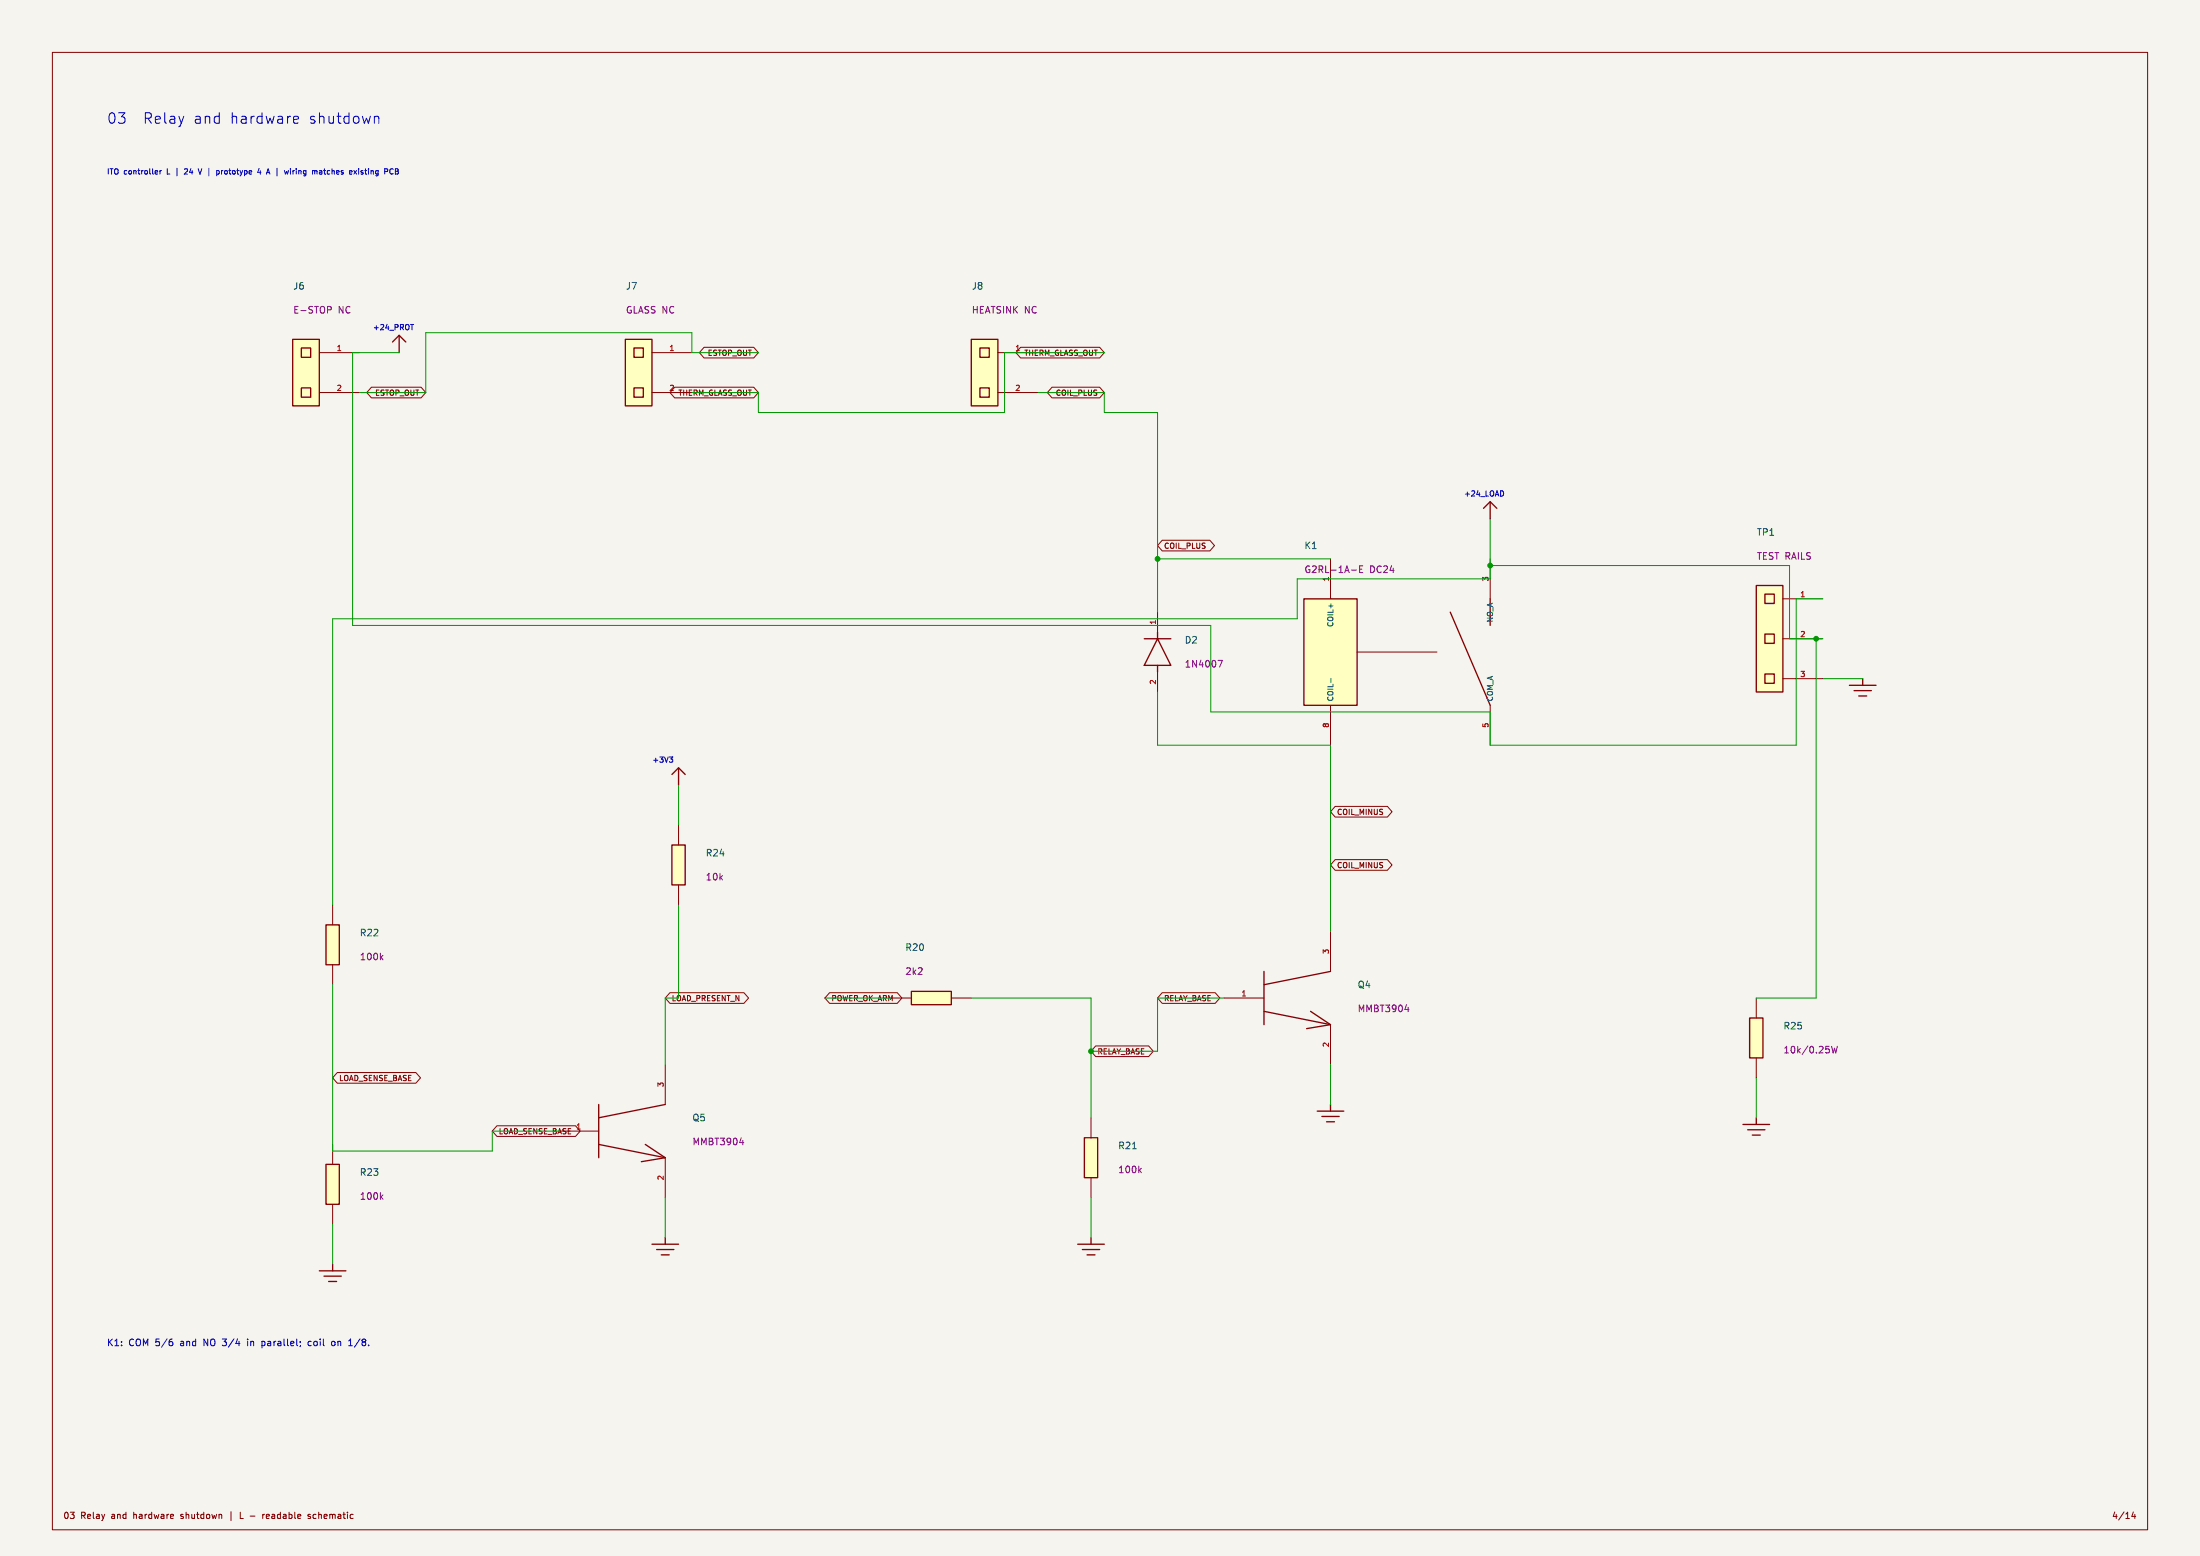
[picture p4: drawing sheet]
(kicad_sch (version 20231120)
(generator "eeschema")
(paper "A3")
(title_block (title "03 Relay and hardware shutdown")
(date "2026-09-25")
(rev "L - readable schematic"))
(lib_symbols (symbol "ITO:J6" (pin_names hide)
(in_bom yes)
(on_board yes)
(property "Reference" "J6" (at 0.0 0.0 0)
(effects (font (size 1.27 1.27))))
(property "Value" "Connector 2 pins" (at 0.0 0.0 0)
(effects (font (size 1.27 1.27))))
(symbol "J6_0_1" (rectangle (start -2.54 6.35)
(end 2.54 -6.35)
(stroke (width 0.254)
(type default))
(fill (type background)))
(rectangle (start -0.889 4.699)
(end 0.889 2.921)
(stroke (width 0.254)
(type default))
(fill (type background)))
(rectangle (start -0.889 -2.921)
(end 0.889 -4.699)
(stroke (width 0.254)
(type default))
(fill (type background))))
(symbol "J6_1_1" (pin passive line (at 10.16 3.81 180)
(length 7.62)
(name "1" (effects (font (size 1.016 1.016))))
(number "1" (effects (font (size 1.016 1.016)))))
(pin passive line (at 10.16 -3.81 180)
(length 7.62)
(name "2" (effects (font (size 1.016 1.016))))
(number "2" (effects (font (size 1.016 1.016)))))))
(symbol "ITO:J7" (pin_names hide)
(in_bom yes)
(on_board yes)
(property "Reference" "J7" (at 0.0 0.0 0)
(effects (font (size 1.27 1.27))))
(property "Value" "Connector 2 pins" (at 0.0 0.0 0)
(effects (font (size 1.27 1.27))))
(symbol "J7_0_1" (rectangle (start -2.54 6.35)
(end 2.54 -6.35)
(stroke (width 0.254)
(type default))
(fill (type background)))
(rectangle (start -0.889 4.699)
(end 0.889 2.921)
(stroke (width 0.254)
(type default))
(fill (type background)))
(rectangle (start -0.889 -2.921)
(end 0.889 -4.699)
(stroke (width 0.254)
(type default))
(fill (type background))))
(symbol "J7_1_1" (pin passive line (at 10.16 3.81 180)
(length 7.62)
(name "1" (effects (font (size 1.016 1.016))))
(number "1" (effects (font (size 1.016 1.016)))))
(pin passive line (at 10.16 -3.81 180)
(length 7.62)
(name "2" (effects (font (size 1.016 1.016))))
(number "2" (effects (font (size 1.016 1.016)))))))
(symbol "ITO:J8" (pin_names hide)
(in_bom yes)
(on_board yes)
(property "Reference" "J8" (at 0.0 0.0 0)
(effects (font (size 1.27 1.27))))
(property "Value" "Connector 2 pins" (at 0.0 0.0 0)
(effects (font (size 1.27 1.27))))
(symbol "J8_0_1" (rectangle (start -2.54 6.35)
(end 2.54 -6.35)
(stroke (width 0.254)
(type default))
(fill (type background)))
(rectangle (start -0.889 4.699)
(end 0.889 2.921)
(stroke (width 0.254)
(type default))
(fill (type background)))
(rectangle (start -0.889 -2.921)
(end 0.889 -4.699)
(stroke (width 0.254)
(type default))
(fill (type background))))
(symbol "J8_1_1" (pin passive line (at 10.16 3.81 180)
(length 7.62)
(name "1" (effects (font (size 1.016 1.016))))
(number "1" (effects (font (size 1.016 1.016)))))
(pin passive line (at 10.16 -3.81 180)
(length 7.62)
(name "2" (effects (font (size 1.016 1.016))))
(number "2" (effects (font (size 1.016 1.016)))))))
(symbol "ITO:K1" (pin_names (offset 0.635))
(in_bom yes)
(on_board yes)
(property "Reference" "K1" (at 0.0 0.0 0)
(effects (font (size 1.27 1.27))))
(property "Value" "G2RL-1A-E DC24" (at 0.0 0.0 0)
(effects (font (size 1.27 1.27))))
(symbol "K1_0_1" (rectangle (start -20.32 10.16)
(end -10.16 -10.16)
(stroke (width 0.254)
(type default))
(fill (type background)))
(polyline (pts (xy 15.24 -10.16)
(xy 7.62 7.62))
(stroke (width 0.254)
(type default))
(fill (type none)))
(polyline (pts (xy 15.24 10.16)
(xy 15.24 5.08))
(stroke (width 0.254)
(type default))
(fill (type none)))
(polyline (pts (xy -10.16 0.0)
(xy 5.08 0.0))
(stroke (width 0.127)
(type default))
(fill (type none))))
(symbol "K1_1_1" (pin passive line (at -15.24 17.78 270)
(length 7.62)
(name "COIL+" (effects (font (size 1.016 1.016))))
(number "1" (effects (font (size 1.016 1.016)))))
(pin passive line (at -15.24 -17.78 90)
(length 7.62)
(name "COIL-" (effects (font (size 1.016 1.016))))
(number "8" (effects (font (size 1.016 1.016)))))
(pin passive line (at 15.24 17.78 270)
(length 7.62)
(name "NO_A" (effects (font (size 1.016 1.016))))
(number "3" (effects (font (size 1.016 1.016)))))
(pin passive line (at 15.24 17.78 270)
(length 7.62) hide (name "NO_B" (effects (font (size 1.016 1.016))))
(number "4" (effects (font (size 1.016 1.016)))))
(pin passive line (at 15.24 -17.78 90)
(length 7.62)
(name "COM_A" (effects (font (size 1.016 1.016))))
(number "5" (effects (font (size 1.016 1.016)))))
(pin passive line (at 15.24 -17.78 90)
(length 7.62) hide (name "COM_B" (effects (font (size 1.016 1.016))))
(number "6" (effects (font (size 1.016 1.016)))))))
(symbol "ITO:D2" (pin_names (offset 0.635))
(in_bom yes)
(on_board yes)
(property "Reference" "D2" (at 0.0 0.0 0)
(effects (font (size 1.27 1.27))))
(property "Value" "1N4007" (at 0.0 0.0 0)
(effects (font (size 1.27 1.27))))
(symbol "D2_0_1" (polyline (pts (xy -2.54 2.54)
(xy 2.54 2.54))
(stroke (width 0.254)
(type default))
(fill (type none)))
(polyline (pts (xy -2.54 -2.54)
(xy 0.0 2.54)
(xy 2.54 -2.54)
(xy -2.54 -2.54))
(stroke (width 0.254)
(type default))
(fill (type none)))
(polyline (pts (xy 0.0 3.81)
(xy 0.0 2.54))
(stroke (width 0.254)
(type default))
(fill (type none)))
(polyline (pts (xy 0.0 -2.54)
(xy 0.0 -3.81))
(stroke (width 0.254)
(type default))
(fill (type none))))
(symbol "D2_1_1" (pin passive line (at 0.0 7.62 270)
(length 3.81)
(name "~" (effects (font (size 1.016 1.016))))
(number "1" (effects (font (size 1.016 1.016)))))
(pin passive line (at 0.0 -7.62 90)
(length 3.81)
(name "~" (effects (font (size 1.016 1.016))))
(number "2" (effects (font (size 1.016 1.016)))))))
(symbol "ITO:Q4" (pin_names (offset 0.635))
(in_bom yes)
(on_board yes)
(property "Reference" "Q4" (at 0.0 0.0 0)
(effects (font (size 1.27 1.27))))
(property "Value" "MMBT3904" (at 0.0 0.0 0)
(effects (font (size 1.27 1.27))))
(symbol "Q4_0_1" (polyline (pts (xy -5.08 5.08)
(xy -5.08 -5.08))
(stroke (width 0.254)
(type default))
(fill (type none)))
(polyline (pts (xy -5.08 2.54)
(xy 7.62 5.08))
(stroke (width 0.254)
(type default))
(fill (type none)))
(polyline (pts (xy -5.08 -2.54)
(xy 7.62 -5.08))
(stroke (width 0.254)
(type default))
(fill (type none)))
(polyline (pts (xy 3.81 -2.54)
(xy 7.62 -5.08)
(xy 3.048 -5.842))
(stroke (width 0.254)
(type default))
(fill (type none))))
(symbol "Q4_1_1" (pin passive line (at -12.7 0.0 0)
(length 7.62)
(name "~" (effects (font (size 1.016 1.016))))
(number "1" (effects (font (size 1.016 1.016)))))
(pin passive line (at 7.62 12.7 270)
(length 7.62)
(name "~" (effects (font (size 1.016 1.016))))
(number "3" (effects (font (size 1.016 1.016)))))
(pin passive line (at 7.62 -12.7 90)
(length 7.62)
(name "~" (effects (font (size 1.016 1.016))))
(number "2" (effects (font (size 1.016 1.016)))))))
(symbol "ITO:R20" (pin_numbers hide)
(pin_names hide)
(in_bom yes)
(on_board yes)
(property "Reference" "R20" (at 0.0 0.0 0)
(effects (font (size 1.27 1.27))))
(property "Value" "2k2" (at 0.0 0.0 0)
(effects (font (size 1.27 1.27))))
(symbol "R20_0_1" (rectangle (start -3.81 -1.27)
(end 3.81 1.27)
(stroke (width 0.254)
(type default))
(fill (type background))))
(symbol "R20_1_1" (pin passive line (at -7.62 0.0 0)
(length 3.81)
(name "~" (effects (font (size 1.016 1.016))))
(number "1" (effects (font (size 1.016 1.016)))))
(pin passive line (at 7.62 0.0 180)
(length 3.81)
(name "~" (effects (font (size 1.016 1.016))))
(number "2" (effects (font (size 1.016 1.016)))))))
(symbol "ITO:R21" (pin_numbers hide)
(pin_names hide)
(in_bom yes)
(on_board yes)
(property "Reference" "R21" (at 0.0 0.0 0)
(effects (font (size 1.27 1.27))))
(property "Value" "100k" (at 0.0 0.0 0)
(effects (font (size 1.27 1.27))))
(symbol "R21_0_1" (rectangle (start -1.27 3.81)
(end 1.27 -3.81)
(stroke (width 0.254)
(type default))
(fill (type background))))
(symbol "R21_1_1" (pin passive line (at 0.0 7.62 270)
(length 3.81)
(name "~" (effects (font (size 1.016 1.016))))
(number "1" (effects (font (size 1.016 1.016)))))
(pin passive line (at 0.0 -7.62 90)
(length 3.81)
(name "~" (effects (font (size 1.016 1.016))))
(number "2" (effects (font (size 1.016 1.016)))))))
(symbol "ITO:Q5" (pin_names (offset 0.635))
(in_bom yes)
(on_board yes)
(property "Reference" "Q5" (at 0.0 0.0 0)
(effects (font (size 1.27 1.27))))
(property "Value" "MMBT3904" (at 0.0 0.0 0)
(effects (font (size 1.27 1.27))))
(symbol "Q5_0_1" (polyline (pts (xy -5.08 5.08)
(xy -5.08 -5.08))
(stroke (width 0.254)
(type default))
(fill (type none)))
(polyline (pts (xy -5.08 2.54)
(xy 7.62 5.08))
(stroke (width 0.254)
(type default))
(fill (type none)))
(polyline (pts (xy -5.08 -2.54)
(xy 7.62 -5.08))
(stroke (width 0.254)
(type default))
(fill (type none)))
(polyline (pts (xy 3.81 -2.54)
(xy 7.62 -5.08)
(xy 3.048 -5.842))
(stroke (width 0.254)
(type default))
(fill (type none))))
(symbol "Q5_1_1" (pin passive line (at -12.7 0.0 0)
(length 7.62)
(name "~" (effects (font (size 1.016 1.016))))
(number "1" (effects (font (size 1.016 1.016)))))
(pin passive line (at 7.62 12.7 270)
(length 7.62)
(name "~" (effects (font (size 1.016 1.016))))
(number "3" (effects (font (size 1.016 1.016)))))
(pin passive line (at 7.62 -12.7 90)
(length 7.62)
(name "~" (effects (font (size 1.016 1.016))))
(number "2" (effects (font (size 1.016 1.016)))))))
(symbol "ITO:R22" (pin_numbers hide)
(pin_names hide)
(in_bom yes)
(on_board yes)
(property "Reference" "R22" (at 0.0 0.0 0)
(effects (font (size 1.27 1.27))))
(property "Value" "100k" (at 0.0 0.0 0)
(effects (font (size 1.27 1.27))))
(symbol "R22_0_1" (rectangle (start -1.27 3.81)
(end 1.27 -3.81)
(stroke (width 0.254)
(type default))
(fill (type background))))
(symbol "R22_1_1" (pin passive line (at 0.0 7.62 270)
(length 3.81)
(name "~" (effects (font (size 1.016 1.016))))
(number "1" (effects (font (size 1.016 1.016)))))
(pin passive line (at 0.0 -7.62 90)
(length 3.81)
(name "~" (effects (font (size 1.016 1.016))))
(number "2" (effects (font (size 1.016 1.016)))))))
(symbol "ITO:R23" (pin_numbers hide)
(pin_names hide)
(in_bom yes)
(on_board yes)
(property "Reference" "R23" (at 0.0 0.0 0)
(effects (font (size 1.27 1.27))))
(property "Value" "100k" (at 0.0 0.0 0)
(effects (font (size 1.27 1.27))))
(symbol "R23_0_1" (rectangle (start -1.27 3.81)
(end 1.27 -3.81)
(stroke (width 0.254)
(type default))
(fill (type background))))
(symbol "R23_1_1" (pin passive line (at 0.0 7.62 270)
(length 3.81)
(name "~" (effects (font (size 1.016 1.016))))
(number "1" (effects (font (size 1.016 1.016)))))
(pin passive line (at 0.0 -7.62 90)
(length 3.81)
(name "~" (effects (font (size 1.016 1.016))))
(number "2" (effects (font (size 1.016 1.016)))))))
(symbol "ITO:R24" (pin_numbers hide)
(pin_names hide)
(in_bom yes)
(on_board yes)
(property "Reference" "R24" (at 0.0 0.0 0)
(effects (font (size 1.27 1.27))))
(property "Value" "10k" (at 0.0 0.0 0)
(effects (font (size 1.27 1.27))))
(symbol "R24_0_1" (rectangle (start -1.27 3.81)
(end 1.27 -3.81)
(stroke (width 0.254)
(type default))
(fill (type background))))
(symbol "R24_1_1" (pin passive line (at 0.0 7.62 270)
(length 3.81)
(name "~" (effects (font (size 1.016 1.016))))
(number "1" (effects (font (size 1.016 1.016)))))
(pin passive line (at 0.0 -7.62 90)
(length 3.81)
(name "~" (effects (font (size 1.016 1.016))))
(number "2" (effects (font (size 1.016 1.016)))))))
(symbol "ITO:R25" (pin_numbers hide)
(pin_names hide)
(in_bom yes)
(on_board yes)
(property "Reference" "R25" (at 0.0 0.0 0)
(effects (font (size 1.27 1.27))))
(property "Value" "10k / 0.25W" (at 0.0 0.0 0)
(effects (font (size 1.27 1.27))))
(symbol "R25_0_1" (rectangle (start -1.27 3.81)
(end 1.27 -3.81)
(stroke (width 0.254)
(type default))
(fill (type background))))
(symbol "R25_1_1" (pin passive line (at 0.0 7.62 270)
(length 3.81)
(name "~" (effects (font (size 1.016 1.016))))
(number "1" (effects (font (size 1.016 1.016)))))
(pin passive line (at 0.0 -7.62 90)
(length 3.81)
(name "~" (effects (font (size 1.016 1.016))))
(number "2" (effects (font (size 1.016 1.016)))))))
(symbol "ITO:TP1" (pin_names hide)
(in_bom yes)
(on_board yes)
(property "Reference" "TP1" (at 0.0 0.0 0)
(effects (font (size 1.27 1.27))))
(property "Value" "Connector 3 pins" (at 0.0 0.0 0)
(effects (font (size 1.27 1.27))))
(symbol "TP1_0_1" (rectangle (start -2.54 10.16)
(end 2.54 -10.16)
(stroke (width 0.254)
(type default))
(fill (type background)))
(rectangle (start -0.889 8.509)
(end 0.889 6.731)
(stroke (width 0.254)
(type default))
(fill (type background)))
(rectangle (start -0.889 0.889)
(end 0.889 -0.889)
(stroke (width 0.254)
(type default))
(fill (type background)))
(rectangle (start -0.889 -6.731)
(end 0.889 -8.509)
(stroke (width 0.254)
(type default))
(fill (type background))))
(symbol "TP1_1_1" (pin passive line (at 10.16 7.62 180)
(length 7.62)
(name "1" (effects (font (size 1.016 1.016))))
(number "1" (effects (font (size 1.016 1.016)))))
(pin passive line (at 10.16 -0.0 180)
(length 7.62)
(name "2" (effects (font (size 1.016 1.016))))
(number "2" (effects (font (size 1.016 1.016)))))
(pin passive line (at 10.16 -7.62 180)
(length 7.62)
(name "3" (effects (font (size 1.016 1.016))))
(number "3" (effects (font (size 1.016 1.016)))))))
(symbol "ITO:PWR_P24_PROT" (power)
(pin_names (offset 0))
(in_bom no)
(on_board no)
(property "Reference" "#PWR" (at 0.0 0.0 0)
(effects (font (size 1.27 1.27)) hide))
(property "Value" "+24_PROT" (at 0.0 0.0 0)
(effects (font (size 1.27 1.27)) hide))
(symbol "PWR_P24_PROT_0_1" (polyline (pts (xy 0.0 0.0)
(xy 0.0 3.302))
(stroke (width 0.254)
(type default))
(fill (type none)))
(polyline (pts (xy -1.27 2.032)
(xy 0.0 3.302)
(xy 1.27 2.032))
(stroke (width 0.254)
(type default))
(fill (type none))))
(symbol "PWR_P24_PROT_1_1" (pin power_in line (at 0 0 90)
(length 0) hide (name "+24_PROT" (effects (font (size 1.27 1.27))))
(number "1" (effects (font (size 1.27 1.27)))))))
(symbol "ITO:PWR_P24_LOAD" (power)
(pin_names (offset 0))
(in_bom no)
(on_board no)
(property "Reference" "#PWR" (at 0.0 0.0 0)
(effects (font (size 1.27 1.27)) hide))
(property "Value" "+24_LOAD" (at 0.0 0.0 0)
(effects (font (size 1.27 1.27)) hide))
(symbol "PWR_P24_LOAD_0_1" (polyline (pts (xy 0.0 0.0)
(xy 0.0 3.302))
(stroke (width 0.254)
(type default))
(fill (type none)))
(polyline (pts (xy -1.27 2.032)
(xy 0.0 3.302)
(xy 1.27 2.032))
(stroke (width 0.254)
(type default))
(fill (type none))))
(symbol "PWR_P24_LOAD_1_1" (pin power_in line (at 0 0 90)
(length 0) hide (name "+24_LOAD" (effects (font (size 1.27 1.27))))
(number "1" (effects (font (size 1.27 1.27)))))))
(symbol "ITO:PWR_GND" (power)
(pin_names (offset 0))
(in_bom no)
(on_board no)
(property "Reference" "#PWR" (at 0.0 0.0 0)
(effects (font (size 1.27 1.27)) hide))
(property "Value" "GND" (at 0.0 0.0 0)
(effects (font (size 1.27 1.27)) hide))
(symbol "PWR_GND_0_1" (polyline (pts (xy 0.0 0.0)
(xy 0.0 -1.27))
(stroke (width 0.254)
(type default))
(fill (type none)))
(polyline (pts (xy -2.54 -1.27)
(xy 2.54 -1.27))
(stroke (width 0.254)
(type default))
(fill (type none)))
(polyline (pts (xy -1.651 -2.286)
(xy 1.651 -2.286))
(stroke (width 0.254)
(type default))
(fill (type none)))
(polyline (pts (xy -0.762 -3.302)
(xy 0.762 -3.302))
(stroke (width 0.254)
(type default))
(fill (type none))))
(symbol "PWR_GND_1_1" (pin power_in line (at 0 0 90)
(length 0) hide (name "GND" (effects (font (size 1.27 1.27))))
(number "1" (effects (font (size 1.27 1.27)))))))
(symbol "ITO:PWR_P3V3" (power)
(pin_names (offset 0))
(in_bom no)
(on_board no)
(property "Reference" "#PWR" (at 0.0 0.0 0)
(effects (font (size 1.27 1.27)) hide))
(property "Value" "+3V3" (at 0.0 0.0 0)
(effects (font (size 1.27 1.27)) hide))
(symbol "PWR_P3V3_0_1" (polyline (pts (xy 0.0 0.0)
(xy 0.0 3.302))
(stroke (width 0.254)
(type default))
(fill (type none)))
(polyline (pts (xy -1.27 2.032)
(xy 0.0 3.302)
(xy 1.27 2.032))
(stroke (width 0.254)
(type default))
(fill (type none))))
(symbol "PWR_P3V3_1_1" (pin power_in line (at 0 0 90)
(length 0) hide (name "+3V3" (effects (font (size 1.27 1.27))))
(number "1" (effects (font (size 1.27 1.27))))))))
(symbol (lib_id "ITO:J6")
(at 58.42 71.12 0)
(unit 1)
(in_bom yes)
(on_board yes)
(dnp no)
(property "Reference" "J6" (at 55.88 54.61 0)
(effects (font (size 1.27 1.27))
(justify left)))
(property "Value" "Connector 2 pins" (at 58.42 71.12 0)
(effects (font (size 1 1)) hide))
(property "Footprint" "ITO_PCB:JST_XH_B2B-XH-A_1x02_P2.50mm_Vertical" (at 58.42 71.12 0)
(effects (font (size 1 1)) hide))
(property "Datasheet" "" (at 58.42 71.12 0)
(effects (font (size 1 1)) hide))
(property "Review" "Vergrendelende noodstop, NC contact, geschikt voor 24V DC spoelkring." (at 58.42 71.12 0)
(effects (font (size 1 1)) hide))
(pin "1")
(pin "2")
(property "MPN" "B2B-XH-A(LF)(SN)" (at 58.42 71.12 0)
(effects (font (size 1 1)) hide))
(property "Manufacturer" "JST" (at 58.42 71.12 0)
(effects (font (size 1 1)) hide))
(property "Schematic value" "E-STOP NC" (at 55.88 59.182 0)
(effects (font (size 1.27 1.27))
(justify left))))
(symbol (lib_id "ITO:J7")
(at 121.92 71.12 0)
(unit 1)
(in_bom yes)
(on_board yes)
(dnp no)
(property "Reference" "J7" (at 119.38 54.61 0)
(effects (font (size 1.27 1.27))
(justify left)))
(property "Value" "Connector 2 pins" (at 121.92 71.12 0)
(effects (font (size 1 1)) hide))
(property "Footprint" "ITO_PCB:JST_XH_B2B-XH-A_1x02_P2.50mm_Vertical" (at 121.92 71.12 0)
(effects (font (size 1 1)) hide))
(property "Datasheet" "" (at 121.92 71.12 0)
(effects (font (size 1 1)) hide))
(property "Review" "See PROTOTYPE-START.md, ASSEMBLY.md and BOM specification." (at 121.92 71.12 0)
(effects (font (size 1 1)) hide))
(pin "1")
(pin "2")
(property "MPN" "B2B-XH-A(LF)(SN)" (at 121.92 71.12 0)
(effects (font (size 1 1)) hide))
(property "Manufacturer" "JST" (at 121.92 71.12 0)
(effects (font (size 1 1)) hide))
(property "Schematic value" "GLASS NC" (at 119.38 59.182 0)
(effects (font (size 1.27 1.27))
(justify left))))
(symbol (lib_id "ITO:J8")
(at 187.96 71.12 0)
(unit 1)
(in_bom yes)
(on_board yes)
(dnp no)
(property "Reference" "J8" (at 185.42 54.61 0)
(effects (font (size 1.27 1.27))
(justify left)))
(property "Value" "Connector 2 pins" (at 187.96 71.12 0)
(effects (font (size 1 1)) hide))
(property "Footprint" "ITO_PCB:JST_XH_B2B-XH-A_1x02_P2.50mm_Vertical" (at 187.96 71.12 0)
(effects (font (size 1 1)) hide))
(property "Datasheet" "" (at 187.96 71.12 0)
(effects (font (size 1 1)) hide))
(property "Review" "See PROTOTYPE-START.md, ASSEMBLY.md and BOM specification." (at 187.96 71.12 0)
(effects (font (size 1 1)) hide))
(pin "1")
(pin "2")
(property "MPN" "B2B-XH-A(LF)(SN)" (at 187.96 71.12 0)
(effects (font (size 1 1)) hide))
(property "Manufacturer" "JST" (at 187.96 71.12 0)
(effects (font (size 1 1)) hide))
(property "Schematic value" "HEATSINK NC" (at 185.42 59.182 0)
(effects (font (size 1.27 1.27))
(justify left))))
(symbol (lib_id "ITO:K1")
(at 269.24 124.46 0)
(unit 1)
(in_bom yes)
(on_board yes)
(dnp no)
(property "Reference" "K1" (at 248.92 104.14 0)
(effects (font (size 1.27 1.27))
(justify left)))
(property "Value" "G2RL-1A-E DC24" (at 269.24 124.46 0)
(effects (font (size 1 1)) hide))
(property "Footprint" "ITO_PCB:G2RL_1A_E_review" (at 269.24 124.46 0)
(effects (font (size 1 1)) hide))
(property "Datasheet" "" (at 269.24 124.46 0)
(effects (font (size 1 1)) hide))
(property "Review" "See PROTOTYPE-START.md, ASSEMBLY.md and BOM specification." (at 269.24 124.46 0)
(effects (font (size 1 1)) hide))
(pin "1")
(pin "8")
(pin "3")
(pin "4")
(pin "5")
(pin "6")
(property "MPN" "G2RL-1A-E DC24" (at 269.24 124.46 0)
(effects (font (size 1 1)) hide))
(property "Manufacturer" "Omron" (at 269.24 124.46 0)
(effects (font (size 1 1)) hide))
(property "Schematic value" "G2RL-1A-E DC24" (at 248.92 108.712 0)
(effects (font (size 1.27 1.27))
(justify left))))
(symbol (lib_id "ITO:D2")
(at 220.98 124.46 0)
(unit 1)
(in_bom yes)
(on_board yes)
(dnp no)
(property "Reference" "D2" (at 226.06 122.174 0)
(effects (font (size 1.27 1.27))
(justify left)))
(property "Value" "1N4007" (at 220.98 124.46 0)
(effects (font (size 1 1)) hide))
(property "Footprint" "ITO_PCB:D_DO-41_SOD81_P10.16mm_Horizontal" (at 220.98 124.46 0)
(effects (font (size 1 1)) hide))
(property "Datasheet" "" (at 220.98 124.46 0)
(effects (font (size 1 1)) hide))
(property "Review" "Vrijloopdiode direct over spoel; verlengt afvaltijd." (at 220.98 124.46 0)
(effects (font (size 1 1)) hide))
(pin "1")
(pin "2")
(property "MPN" "1N4007-E3/54" (at 220.98 124.46 0)
(effects (font (size 1 1)) hide))
(property "Manufacturer" "Vishay" (at 220.98 124.46 0)
(effects (font (size 1 1)) hide))
(property "Schematic value" "1N4007" (at 226.06 126.746 0)
(effects (font (size 1.27 1.27))
(justify left))))
(symbol (lib_id "ITO:Q4")
(at 246.38 190.5 0)
(unit 1)
(in_bom yes)
(on_board yes)
(dnp no)
(property "Reference" "Q4" (at 259.08 187.96 0)
(effects (font (size 1.27 1.27))
(justify left)))
(property "Value" "MMBT3904" (at 246.38 190.5 0)
(effects (font (size 1 1)) hide))
(property "Footprint" "ITO_PCB:SOT-23" (at 246.38 190.5 0)
(effects (font (size 1 1)) hide))
(property "Datasheet" "" (at 246.38 190.5 0)
(effects (font (size 1 1)) hide))
(property "Review" "" (at 246.38 190.5 0)
(effects (font (size 1 1)) hide))
(pin "1")
(pin "2")
(pin "3")
(property "MPN" "MMBT3904LT1G" (at 246.38 190.5 0)
(effects (font (size 1 1)) hide))
(property "Manufacturer" "onsemi" (at 246.38 190.5 0)
(effects (font (size 1 1)) hide))
(property "Schematic value" "MMBT3904" (at 259.08 192.532 0)
(effects (font (size 1.27 1.27))
(justify left))))
(symbol (lib_id "ITO:R20")
(at 177.8 190.5 0)
(unit 1)
(in_bom yes)
(on_board yes)
(dnp no)
(property "Reference" "R20" (at 172.72 180.848 0)
(effects (font (size 1.27 1.27))
(justify left)))
(property "Value" "2k2" (at 177.8 190.5 0)
(effects (font (size 1 1)) hide))
(property "Footprint" "ITO_PCB:R_0805_2012Metric" (at 177.8 190.5 0)
(effects (font (size 1 1)) hide))
(property "Datasheet" "" (at 177.8 190.5 0)
(effects (font (size 1 1)) hide))
(property "Review" "" (at 177.8 190.5 0)
(effects (font (size 1 1)) hide))
(pin "1")
(pin "2")
(property "MPN" "RC0805FR-072K2L" (at 177.8 190.5 0)
(effects (font (size 1 1)) hide))
(property "Manufacturer" "Yageo" (at 177.8 190.5 0)
(effects (font (size 1 1)) hide))
(property "Schematic value" "2k2" (at 172.72 185.42 0)
(effects (font (size 1.27 1.27))
(justify left))))
(symbol (lib_id "ITO:R21")
(at 208.28 220.98 0)
(unit 1)
(in_bom yes)
(on_board yes)
(dnp no)
(property "Reference" "R21" (at 213.36 218.694 0)
(effects (font (size 1.27 1.27))
(justify left)))
(property "Value" "100k" (at 208.28 220.98 0)
(effects (font (size 1 1)) hide))
(property "Footprint" "ITO_PCB:R_0805_2012Metric" (at 208.28 220.98 0)
(effects (font (size 1 1)) hide))
(property "Datasheet" "" (at 208.28 220.98 0)
(effects (font (size 1 1)) hide))
(property "Review" "" (at 208.28 220.98 0)
(effects (font (size 1 1)) hide))
(pin "1")
(pin "2")
(property "MPN" "RC0805FR-07100KL" (at 208.28 220.98 0)
(effects (font (size 1 1)) hide))
(property "Manufacturer" "Yageo" (at 208.28 220.98 0)
(effects (font (size 1 1)) hide))
(property "Schematic value" "100k" (at 213.36 223.266 0)
(effects (font (size 1.27 1.27))
(justify left))))
(symbol (lib_id "ITO:Q5")
(at 119.38 215.9 0)
(unit 1)
(in_bom yes)
(on_board yes)
(dnp no)
(property "Reference" "Q5" (at 132.08 213.36 0)
(effects (font (size 1.27 1.27))
(justify left)))
(property "Value" "MMBT3904" (at 119.38 215.9 0)
(effects (font (size 1 1)) hide))
(property "Footprint" "ITO_PCB:SOT-23" (at 119.38 215.9 0)
(effects (font (size 1 1)) hide))
(property "Datasheet" "" (at 119.38 215.9 0)
(effects (font (size 1 1)) hide))
(property "Review" "" (at 119.38 215.9 0)
(effects (font (size 1 1)) hide))
(pin "1")
(pin "2")
(pin "3")
(property "MPN" "MMBT3904LT1G" (at 119.38 215.9 0)
(effects (font (size 1 1)) hide))
(property "Manufacturer" "onsemi" (at 119.38 215.9 0)
(effects (font (size 1 1)) hide))
(property "Schematic value" "MMBT3904" (at 132.08 217.932 0)
(effects (font (size 1.27 1.27))
(justify left))))
(symbol (lib_id "ITO:R22")
(at 63.5 180.34 0)
(unit 1)
(in_bom yes)
(on_board yes)
(dnp no)
(property "Reference" "R22" (at 68.58 178.054 0)
(effects (font (size 1.27 1.27))
(justify left)))
(property "Value" "100k" (at 63.5 180.34 0)
(effects (font (size 1 1)) hide))
(property "Footprint" "ITO_PCB:R_0805_2012Metric" (at 63.5 180.34 0)
(effects (font (size 1 1)) hide))
(property "Datasheet" "" (at 63.5 180.34 0)
(effects (font (size 1 1)) hide))
(property "Review" "" (at 63.5 180.34 0)
(effects (font (size 1 1)) hide))
(pin "1")
(pin "2")
(property "MPN" "RC0805FR-07100KL" (at 63.5 180.34 0)
(effects (font (size 1 1)) hide))
(property "Manufacturer" "Yageo" (at 63.5 180.34 0)
(effects (font (size 1 1)) hide))
(property "Schematic value" "100k" (at 68.58 182.626 0)
(effects (font (size 1.27 1.27))
(justify left))))
(symbol (lib_id "ITO:R23")
(at 63.5 226.06 0)
(unit 1)
(in_bom yes)
(on_board yes)
(dnp no)
(property "Reference" "R23" (at 68.58 223.774 0)
(effects (font (size 1.27 1.27))
(justify left)))
(property "Value" "100k" (at 63.5 226.06 0)
(effects (font (size 1 1)) hide))
(property "Footprint" "ITO_PCB:R_0805_2012Metric" (at 63.5 226.06 0)
(effects (font (size 1 1)) hide))
(property "Datasheet" "" (at 63.5 226.06 0)
(effects (font (size 1 1)) hide))
(property "Review" "" (at 63.5 226.06 0)
(effects (font (size 1 1)) hide))
(pin "1")
(pin "2")
(property "MPN" "RC0805FR-07100KL" (at 63.5 226.06 0)
(effects (font (size 1 1)) hide))
(property "Manufacturer" "Yageo" (at 63.5 226.06 0)
(effects (font (size 1 1)) hide))
(property "Schematic value" "100k" (at 68.58 228.346 0)
(effects (font (size 1.27 1.27))
(justify left))))
(symbol (lib_id "ITO:R24")
(at 129.54 165.1 0)
(unit 1)
(in_bom yes)
(on_board yes)
(dnp no)
(property "Reference" "R24" (at 134.62 162.814 0)
(effects (font (size 1.27 1.27))
(justify left)))
(property "Value" "10k" (at 129.54 165.1 0)
(effects (font (size 1 1)) hide))
(property "Footprint" "ITO_PCB:R_0805_2012Metric" (at 129.54 165.1 0)
(effects (font (size 1 1)) hide))
(property "Datasheet" "" (at 129.54 165.1 0)
(effects (font (size 1 1)) hide))
(property "Review" "" (at 129.54 165.1 0)
(effects (font (size 1 1)) hide))
(pin "1")
(pin "2")
(property "MPN" "RC0805FR-0710KL" (at 129.54 165.1 0)
(effects (font (size 1 1)) hide))
(property "Manufacturer" "Yageo" (at 129.54 165.1 0)
(effects (font (size 1 1)) hide))
(property "Schematic value" "10k" (at 134.62 167.386 0)
(effects (font (size 1.27 1.27))
(justify left))))
(symbol (lib_id "ITO:R25")
(at 335.28 198.12 0)
(unit 1)
(in_bom yes)
(on_board yes)
(dnp no)
(property "Reference" "R25" (at 340.36 195.834 0)
(effects (font (size 1.27 1.27))
(justify left)))
(property "Value" "10k / 0.25W" (at 335.28 198.12 0)
(effects (font (size 1 1)) hide))
(property "Footprint" "ITO_PCB:R_0805_2012Metric" (at 335.28 198.12 0)
(effects (font (size 1 1)) hide))
(property "Datasheet" "" (at 335.28 198.12 0)
(effects (font (size 1 1)) hide))
(property "Review" "Ontladen en gedefinieerde uit-status. Terugmelding heeft wachttijd nodig." (at 335.28 198.12 0)
(effects (font (size 1 1)) hide))
(pin "1")
(pin "2")
(property "MPN" "ERJP06F1002V" (at 335.28 198.12 0)
(effects (font (size 1 1)) hide))
(property "Manufacturer" "Panasonic" (at 335.28 198.12 0)
(effects (font (size 1 1)) hide))
(property "Schematic value" "10k/0.25W" (at 340.36 200.406 0)
(effects (font (size 1.27 1.27))
(justify left))))
(symbol (lib_id "ITO:TP1")
(at 337.82 121.92 0)
(unit 1)
(in_bom yes)
(on_board yes)
(dnp no)
(property "Reference" "TP1" (at 335.28 101.6 0)
(effects (font (size 1.27 1.27))
(justify left)))
(property "Value" "Connector 3 pins" (at 337.82 121.92 0)
(effects (font (size 1 1)) hide))
(property "Footprint" "ITO_PCB:PinHeader_1x03_P2.54mm_Vertical" (at 337.82 121.92 0)
(effects (font (size 1 1)) hide))
(property "Datasheet" "" (at 337.82 121.92 0)
(effects (font (size 1 1)) hide))
(property "Review" "Meetpunten; LOAD_PRESENT_N laag betekent spanning aanwezig, geen gecertificeerde contactbewaking." (at 337.82 121.92 0)
(effects (font (size 1 1)) hide))
(pin "1")
(pin "2")
(pin "3")
(property "MPN" "TSW-103-07-G-S" (at 337.82 121.92 0)
(effects (font (size 1 1)) hide))
(property "Manufacturer" "Samtec" (at 337.82 121.92 0)
(effects (font (size 1 1)) hide))
(property "Schematic value" "TEST RAILS" (at 335.28 106.172 0)
(effects (font (size 1.27 1.27))
(justify left))))
(text "K1: COM 5/6 and NO 3/4 in parallel; coil on 1/8." (at 20.32 256.54 0)
(effects (font (size 1.27 1.27))
(justify left)))
(symbol (lib_id "ITO:PWR_P24_PROT")
(at 76.2 67.31 0)
(unit 1)
(in_bom no)
(on_board no)
(dnp no)
(property "Reference" "#PWR03001" (at 76.2 67.31 0)
(effects (font (size 1.27 1.27)) hide))
(property "Value" "+24_PROT" (at 76.2 67.31 0)
(effects (font (size 1.27 1.27)) hide)))
(text "+24_PROT" (at 71.12 62.738 0)
(effects (font (size 1.016 1.016))
(justify left)))
(symbol (lib_id "ITO:PWR_P24_LOAD")
(at 284.48 99.06 0)
(unit 1)
(in_bom no)
(on_board no)
(dnp no)
(property "Reference" "#PWR03002" (at 284.48 99.06 0)
(effects (font (size 1.27 1.27)) hide))
(property "Value" "+24_LOAD" (at 284.48 99.06 0)
(effects (font (size 1.27 1.27)) hide)))
(text "+24_LOAD" (at 279.4 94.488 0)
(effects (font (size 1.016 1.016))
(justify left)))
(symbol (lib_id "ITO:PWR_GND")
(at 254.0 210.82 0)
(unit 1)
(in_bom no)
(on_board no)
(dnp no)
(property "Reference" "#PWR03003" (at 254.0 210.82 0)
(effects (font (size 1.27 1.27)) hide))
(property "Value" "GND" (at 254.0 210.82 0)
(effects (font (size 1.27 1.27)) hide)))
(symbol (lib_id "ITO:PWR_GND")
(at 208.28 236.22 0)
(unit 1)
(in_bom no)
(on_board no)
(dnp no)
(property "Reference" "#PWR03004" (at 208.28 236.22 0)
(effects (font (size 1.27 1.27)) hide))
(property "Value" "GND" (at 208.28 236.22 0)
(effects (font (size 1.27 1.27)) hide)))
(symbol (lib_id "ITO:PWR_GND")
(at 127.0 236.22 0)
(unit 1)
(in_bom no)
(on_board no)
(dnp no)
(property "Reference" "#PWR03005" (at 127.0 236.22 0)
(effects (font (size 1.27 1.27)) hide))
(property "Value" "GND" (at 127.0 236.22 0)
(effects (font (size 1.27 1.27)) hide)))
(symbol (lib_id "ITO:PWR_GND")
(at 63.5 241.3 0)
(unit 1)
(in_bom no)
(on_board no)
(dnp no)
(property "Reference" "#PWR03006" (at 63.5 241.3 0)
(effects (font (size 1.27 1.27)) hide))
(property "Value" "GND" (at 63.5 241.3 0)
(effects (font (size 1.27 1.27)) hide)))
(symbol (lib_id "ITO:PWR_GND")
(at 335.28 213.36 0)
(unit 1)
(in_bom no)
(on_board no)
(dnp no)
(property "Reference" "#PWR03007" (at 335.28 213.36 0)
(effects (font (size 1.27 1.27)) hide))
(property "Value" "GND" (at 335.28 213.36 0)
(effects (font (size 1.27 1.27)) hide)))
(symbol (lib_id "ITO:PWR_GND")
(at 355.6 129.54 0)
(unit 1)
(in_bom no)
(on_board no)
(dnp no)
(property "Reference" "#PWR03008" (at 355.6 129.54 0)
(effects (font (size 1.27 1.27)) hide))
(property "Value" "GND" (at 355.6 129.54 0)
(effects (font (size 1.27 1.27)) hide)))
(symbol (lib_id "ITO:PWR_P3V3")
(at 129.54 149.86 0)
(unit 1)
(in_bom no)
(on_board no)
(dnp no)
(property "Reference" "#PWR03009" (at 129.54 149.86 0)
(effects (font (size 1.27 1.27)) hide))
(property "Value" "+3V3" (at 129.54 149.86 0)
(effects (font (size 1.27 1.27)) hide)))
(text "+3V3" (at 124.46 145.288 0)
(effects (font (size 1.016 1.016))
(justify left)))
(text "03  Relay and hardware shutdown" (at 20.32 22.86 0)
(effects (font (size 2 2))
(justify left)))
(text "ITO controller L | 24 V | prototype 4 A | wiring matches existing PCB" (at 20.32 33.02 0)
(effects (font (size 1.016 1.016))
(justify left)))
(global_label "ESTOP_OUT" (shape bidirectional)
(at 81.28 74.93 180)
(effects (font (size 1.016 1.016))
(justify right))
(property "Intersheetrefs" "${INTERSHEET_REFS}" (at 81.28 74.93 0)
(effects (font (size 1.27 1.27)) hide)))
(global_label "ESTOP_OUT" (shape bidirectional)
(at 144.78 67.31 180)
(effects (font (size 1.016 1.016))
(justify right))
(property "Intersheetrefs" "${INTERSHEET_REFS}" (at 144.78 67.31 0)
(effects (font (size 1.27 1.27)) hide)))
(global_label "THERM_GLASS_OUT" (shape bidirectional)
(at 144.78 74.93 180)
(effects (font (size 1.016 1.016))
(justify right))
(property "Intersheetrefs" "${INTERSHEET_REFS}" (at 144.78 74.93 0)
(effects (font (size 1.27 1.27)) hide)))
(global_label "THERM_GLASS_OUT" (shape bidirectional)
(at 210.82 67.31 180)
(effects (font (size 1.016 1.016))
(justify right))
(property "Intersheetrefs" "${INTERSHEET_REFS}" (at 210.82 67.31 0)
(effects (font (size 1.27 1.27)) hide)))
(global_label "COIL_PLUS" (shape bidirectional)
(at 210.82 74.93 180)
(effects (font (size 1.016 1.016))
(justify right))
(property "Intersheetrefs" "${INTERSHEET_REFS}" (at 210.82 74.93 0)
(effects (font (size 1.27 1.27)) hide)))
(global_label "COIL_PLUS" (shape bidirectional)
(at 220.98 104.14 0)
(effects (font (size 1.016 1.016))
(justify left))
(property "Intersheetrefs" "${INTERSHEET_REFS}" (at 220.98 104.14 0)
(effects (font (size 1.27 1.27)) hide)))
(global_label "COIL_MINUS" (shape bidirectional)
(at 254.0 154.94 0)
(effects (font (size 1.016 1.016))
(justify left))
(property "Intersheetrefs" "${INTERSHEET_REFS}" (at 254.0 154.94 0)
(effects (font (size 1.27 1.27)) hide)))
(global_label "COIL_MINUS" (shape bidirectional)
(at 254.0 165.1 0)
(effects (font (size 1.016 1.016))
(justify left))
(property "Intersheetrefs" "${INTERSHEET_REFS}" (at 254.0 165.1 0)
(effects (font (size 1.27 1.27)) hide)))
(global_label "RELAY_BASE" (shape bidirectional)
(at 220.98 190.5 0)
(effects (font (size 1.016 1.016))
(justify left))
(property "Intersheetrefs" "${INTERSHEET_REFS}" (at 220.98 190.5 0)
(effects (font (size 1.27 1.27)) hide)))
(global_label "RELAY_BASE" (shape bidirectional)
(at 208.28 200.66 0)
(effects (font (size 1.016 1.016))
(justify left))
(property "Intersheetrefs" "${INTERSHEET_REFS}" (at 208.28 200.66 0)
(effects (font (size 1.27 1.27)) hide)))
(global_label "POWER_OK_ARM" (shape bidirectional)
(at 157.48 190.5 0)
(effects (font (size 1.016 1.016))
(justify left))
(property "Intersheetrefs" "${INTERSHEET_REFS}" (at 157.48 190.5 0)
(effects (font (size 1.27 1.27)) hide)))
(global_label "LOAD_SENSE_BASE" (shape bidirectional)
(at 93.98 215.9 0)
(effects (font (size 1.016 1.016))
(justify left))
(property "Intersheetrefs" "${INTERSHEET_REFS}" (at 93.98 215.9 0)
(effects (font (size 1.27 1.27)) hide)))
(global_label "LOAD_SENSE_BASE" (shape bidirectional)
(at 63.5 205.74 0)
(effects (font (size 1.016 1.016))
(justify left))
(property "Intersheetrefs" "${INTERSHEET_REFS}" (at 63.5 205.74 0)
(effects (font (size 1.27 1.27)) hide)))
(global_label "LOAD_PRESENT_N" (shape bidirectional)
(at 127.0 190.5 0)
(effects (font (size 1.016 1.016))
(justify left))
(property "Intersheetrefs" "${INTERSHEET_REFS}" (at 127.0 190.5 0)
(effects (font (size 1.27 1.27)) hide)))
(wire (pts (xy 67.31 67.31)
(xy 68.58 67.31))
(stroke (width 0)
(type default)))
(wire (pts (xy 67.31 67.31)
(xy 67.31 119.38))
(stroke (width 0)
(type default)))
(wire (pts (xy 67.31 119.38)
(xy 231.14 119.38))
(stroke (width 0)
(type default)))
(wire (pts (xy 68.58 67.31)
(xy 76.2 67.31))
(stroke (width 0)
(type default)))
(wire (pts (xy 231.14 119.38)
(xy 231.14 135.89))
(stroke (width 0)
(type default)))
(wire (pts (xy 231.14 135.89)
(xy 284.48 135.89))
(stroke (width 0)
(type default)))
(wire (pts (xy 284.48 135.89)
(xy 284.48 142.24))
(stroke (width 0)
(type default)))
(wire (pts (xy 284.48 142.24)
(xy 342.9 142.24))
(stroke (width 0)
(type default)))
(wire (pts (xy 342.9 114.3)
(xy 342.9 142.24))
(stroke (width 0)
(type default)))
(wire (pts (xy 342.9 114.3)
(xy 347.98 114.3))
(stroke (width 0)
(type default)))
(wire (pts (xy 63.5 118.11)
(xy 247.65 118.11))
(stroke (width 0)
(type default)))
(wire (pts (xy 63.5 118.11)
(xy 63.5 172.72))
(stroke (width 0)
(type default)))
(wire (pts (xy 247.65 110.49)
(xy 247.65 118.11))
(stroke (width 0)
(type default)))
(wire (pts (xy 247.65 110.49)
(xy 284.48 110.49))
(stroke (width 0)
(type default)))
(wire (pts (xy 284.48 99.06)
(xy 284.48 106.68))
(stroke (width 0)
(type default)))
(wire (pts (xy 284.48 106.68)
(xy 284.48 107.95))
(stroke (width 0)
(type default)))
(wire (pts (xy 284.48 107.95)
(xy 284.48 110.49))
(stroke (width 0)
(type default)))
(wire (pts (xy 284.48 107.95)
(xy 341.63 107.95))
(stroke (width 0)
(type default)))
(wire (pts (xy 335.28 190.5)
(xy 346.71 190.5))
(stroke (width 0)
(type default)))
(wire (pts (xy 341.63 107.95)
(xy 341.63 121.92))
(stroke (width 0)
(type default)))
(wire (pts (xy 341.63 121.92)
(xy 346.71 121.92))
(stroke (width 0)
(type default)))
(wire (pts (xy 346.71 121.92)
(xy 346.71 190.5))
(stroke (width 0)
(type default)))
(wire (pts (xy 346.71 121.92)
(xy 347.98 121.92))
(stroke (width 0)
(type default)))
(junction (at 284.48 107.95)
(diameter 0)
(color 0 0 0 0))
(junction (at 346.71 121.92)
(diameter 0)
(color 0 0 0 0))
(wire (pts (xy 63.5 233.68)
(xy 63.5 241.3))
(stroke (width 0)
(type default)))
(wire (pts (xy 127.0 228.6)
(xy 127.0 236.22))
(stroke (width 0)
(type default)))
(wire (pts (xy 208.28 228.6)
(xy 208.28 236.22))
(stroke (width 0)
(type default)))
(wire (pts (xy 254.0 203.2)
(xy 254.0 210.82))
(stroke (width 0)
(type default)))
(wire (pts (xy 335.28 205.74)
(xy 335.28 213.36))
(stroke (width 0)
(type default)))
(wire (pts (xy 347.98 129.54)
(xy 355.6 129.54))
(stroke (width 0)
(type default)))
(wire (pts (xy 129.54 149.86)
(xy 129.54 157.48))
(stroke (width 0)
(type default)))
(wire (pts (xy 220.98 132.08)
(xy 220.98 142.24))
(stroke (width 0)
(type default)))
(wire (pts (xy 220.98 142.24)
(xy 254.0 142.24))
(stroke (width 0)
(type default)))
(wire (pts (xy 254.0 142.24)
(xy 254.0 154.94))
(stroke (width 0)
(type default)))
(wire (pts (xy 254.0 154.94)
(xy 254.0 165.1))
(stroke (width 0)
(type default)))
(wire (pts (xy 254.0 165.1)
(xy 254.0 177.8))
(stroke (width 0)
(type default)))
(wire (pts (xy 68.58 74.93)
(xy 81.28 74.93))
(stroke (width 0)
(type default)))
(wire (pts (xy 81.28 63.5)
(xy 81.28 74.93))
(stroke (width 0)
(type default)))
(wire (pts (xy 81.28 63.5)
(xy 132.08 63.5))
(stroke (width 0)
(type default)))
(wire (pts (xy 132.08 63.5)
(xy 132.08 67.31))
(stroke (width 0)
(type default)))
(wire (pts (xy 132.08 67.31)
(xy 144.78 67.31))
(stroke (width 0)
(type default)))
(wire (pts (xy 132.08 74.93)
(xy 144.78 74.93))
(stroke (width 0)
(type default)))
(wire (pts (xy 144.78 74.93)
(xy 144.78 78.74))
(stroke (width 0)
(type default)))
(wire (pts (xy 144.78 78.74)
(xy 191.77 78.74))
(stroke (width 0)
(type default)))
(wire (pts (xy 191.77 67.31)
(xy 198.12 67.31))
(stroke (width 0)
(type default)))
(wire (pts (xy 191.77 67.31)
(xy 191.77 78.74))
(stroke (width 0)
(type default)))
(wire (pts (xy 198.12 67.31)
(xy 210.82 67.31))
(stroke (width 0)
(type default)))
(wire (pts (xy 198.12 74.93)
(xy 210.82 74.93))
(stroke (width 0)
(type default)))
(wire (pts (xy 210.82 74.93)
(xy 210.82 78.74))
(stroke (width 0)
(type default)))
(wire (pts (xy 210.82 78.74)
(xy 220.98 78.74))
(stroke (width 0)
(type default)))
(wire (pts (xy 220.98 78.74)
(xy 220.98 104.14))
(stroke (width 0)
(type default)))
(wire (pts (xy 220.98 104.14)
(xy 220.98 106.68))
(stroke (width 0)
(type default)))
(wire (pts (xy 220.98 106.68)
(xy 254.0 106.68))
(stroke (width 0)
(type default)))
(wire (pts (xy 220.98 106.68)
(xy 220.98 116.84))
(stroke (width 0)
(type default)))
(junction (at 220.98 106.68)
(diameter 0)
(color 0 0 0 0))
(wire (pts (xy 185.42 190.5)
(xy 208.28 190.5))
(stroke (width 0)
(type default)))
(wire (pts (xy 208.28 190.5)
(xy 208.28 200.66))
(stroke (width 0)
(type default)))
(wire (pts (xy 208.28 200.66)
(xy 208.28 213.36))
(stroke (width 0)
(type default)))
(wire (pts (xy 208.28 200.66)
(xy 220.98 200.66))
(stroke (width 0)
(type default)))
(wire (pts (xy 220.98 190.5)
(xy 233.68 190.5))
(stroke (width 0)
(type default)))
(wire (pts (xy 220.98 190.5)
(xy 220.98 200.66))
(stroke (width 0)
(type default)))
(junction (at 208.28 200.66)
(diameter 0)
(color 0 0 0 0))
(wire (pts (xy 157.48 190.5)
(xy 170.18 190.5))
(stroke (width 0)
(type default)))
(wire (pts (xy 63.5 187.96)
(xy 63.5 205.74))
(stroke (width 0)
(type default)))
(wire (pts (xy 63.5 205.74)
(xy 63.5 218.44))
(stroke (width 0)
(type default)))
(wire (pts (xy 63.5 218.44)
(xy 63.5 219.71))
(stroke (width 0)
(type default)))
(wire (pts (xy 63.5 219.71)
(xy 93.98 219.71))
(stroke (width 0)
(type default)))
(wire (pts (xy 93.98 215.9)
(xy 93.98 219.71))
(stroke (width 0)
(type default)))
(wire (pts (xy 93.98 215.9)
(xy 106.68 215.9))
(stroke (width 0)
(type default)))
(wire (pts (xy 127.0 190.5)
(xy 127.0 203.2))
(stroke (width 0)
(type default)))
(wire (pts (xy 127.0 190.5)
(xy 129.54 190.5))
(stroke (width 0)
(type default)))
(wire (pts (xy 129.54 172.72)
(xy 129.54 190.5))
(stroke (width 0)
(type default))))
